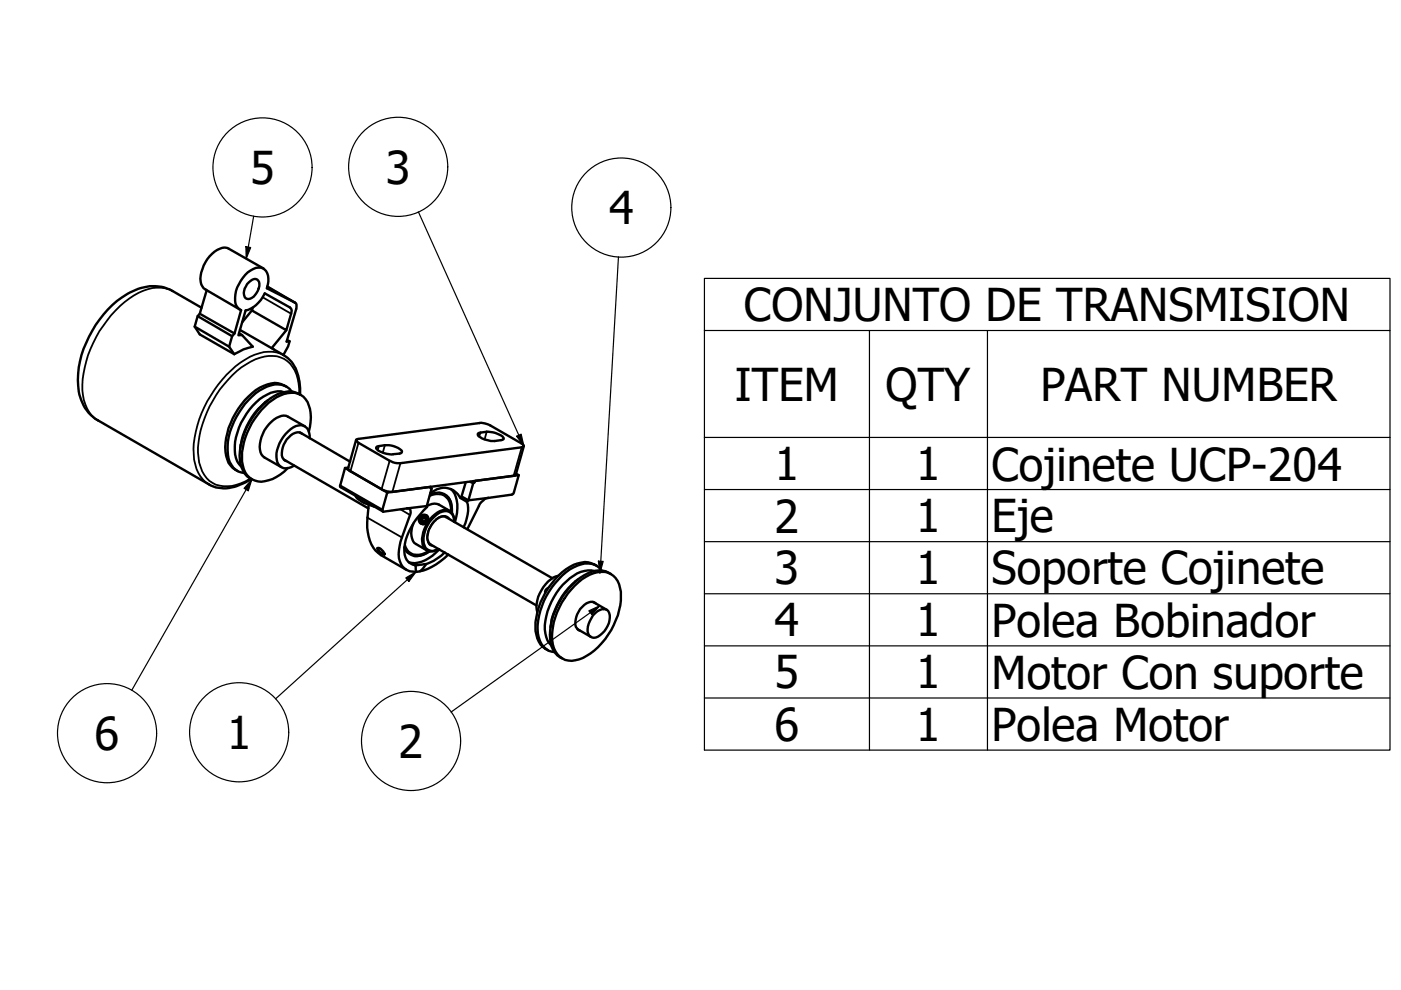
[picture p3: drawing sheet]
<svg xmlns="http://www.w3.org/2000/svg" width="297mm" height="210mm" viewBox="0 0 297 210" stroke-linecap="round" stroke-linejoin="round" font-family="sans-serif">
<!-- layer: Visible Narrow (ISO) -->
<g fill="none" stroke="#000" stroke-width=".38">
<path d="M36.6 61.7a8.1 8.1 0 0 0-8.2 .9 24.6 24.6 0 0 0-10.9 20.1 7.6 7.6 0 0 0 3.3 6.4M55.7 63l6 3.5M56.6 60.7l5.9 3.5M60.1 75.3a8 8 0 0 0-8.1 .9 25.2 25.2 0 0 0-11 19 8.6 8.6 0 0 0 2.6 7.1l.7 .4M63.4 83.5a8 8 0 0 0-3.1-7.4 7.5 7.5 0 0 0-7.2 .6 23.3 23.3 0 0 0-10.8 15.7 11.7 11.7 0 0 0 1 8.3 6.1 6.1 0 0 0 7.8 1.8l2-1.1M76 93.9l-1.7 6M80.3 94.6l-.2 .8M81.6 94.4l-.4 1.6M82.6 97.7l-1.7 6M84.9 98.2l-1.7 6.1M101.9 91.7l-.3 .9M103.2 91.5l-.5 1.7"/>
<path d="M110.6 94.8l-1.7 6.1M72.1 102.9l9 5.1M77.9 109.8l7.3 4.2M84.9 108l2 1.2M85.9 115.4a2.76 2.76 0 0 0 4.2 1.8l.7-.4M91.1 105.2a2.89 2.89 0 0 1 3-.1 2.89 2.89 0 0 1 1.5 2.6v.8M95.3 110a1.58 1.58 0 0 0-2.3-.3 5.1 5.1 0 0 0-2.3 5.3 1.11 1.11 0 0 0 1.2 .8"/>
</g>
<!-- layer: Visible (ISO) -->
<g fill="none" stroke="#000" stroke-width=".51">
<path d="M55.9 56.9l-7.4-4.2a2.76 2.76 0 0 0-3 .7 7.3 7.3 0 0 0-2.8 6.9l.5 .8 .4 .3 7.3 4.2M41.3 69.3l7.3 4.2M41.9 67l7.3 4.3M42.4 66.5l7.3 4.2M42.7 65.2l-6.1-3.5a9.3 9.3 0 0 0-9 .3 22.5 22.5 0 0 0-11.1 18.5 9.5 9.5 0 0 0 4.3 8.6l23.5 13.6a7.4 7.4 0 0 0 7.2-.2l1.8-.9M43.8 61.6l-1.4 4.9-.5 .5-.6 2.3 1.1 1.6 7.3 4.2M50.7 70.6l.6 .4M50.9 69.9l6.7 3.9M52.4 60.2l.4-.3a1.26 1.26 0 0 1 1.9-.4 3 3 0 0 1-1.3 3.7 1.05 1.05 0 0 1-1.2 .1 1.05 1.05 0 0 1-.5-1.2l.2-.9zM53.4 65.8l-2 2.5M53.6 65.2l-.2 .6 7.3 4.2 1-3.5a1.06 1.06 0 0 0-.2-1.3l-5.4-3a6.2 6.2 0 0 1-4 3.6l-1.6 5.3 .8-.1 2.3 2.5a11 11 0 0 0-3.9 1.6M56.6 60.7l5.9 3.5"/>
<path d="M60.7 70l-3.1 3.8 .4 .3a12.5 12.5 0 0 1 3.4 2.2 9.9 9.9 0 0 1 2.2 7.4M60.9 72.1l.5 .3M62.5 64.2a.98 .98 0 0 1 .3 1.3l-2 6.9h.6l-.3 1-1 1.9M62.5 64.2l-5.9-3.1a3.3 3.3 0 0 0-.9-4.2 4 4 0 0 0-4.2 2 6.3 6.3 0 0 0-1.4 5.9l.6 .8 .4 .2-1.4 4.9-.5 .6-.6 2.2 1.1 1.6M56.8 84.9a15.3 15.3 0 0 0-5.9 10.1M60.2 83.2a5.3 5.3 0 0 0-4.4 .9 13.8 13.8 0 0 0-6 12.3 4.1 4.1 0 0 0 1.3 2.5M60.2 97.4l17.9 10.4M60.7 82a4.5 4.5 0 0 0-4.8-.2 15.2 15.2 0 0 0-7.4 9 10 10 0 0 0 0 7.3 4 4 0 0 0 1.9 1.8M61.8 83a4.1 4.1 0 0 0-5.2-1 15.5 15.5 0 0 0-8.1 10.6 7.9 7.9 0 0 0 1 6.6 3.3 3.3 0 0 0 2.3 1.1M63.6 91.7l10.6 6.2M63.8 83.7a4.6 4.6 0 0 0-4.9-.2 15.8 15.8 0 0 0-8 14.1 4.9 4.9 0 0 0 2.5 4M64.1 92a2 2 0 0 0-2.9 .7 4.6 4.6 0 0 0-1.3 4.3l.5 .6 .3 .2"/>
<path d="M64.6 90.4l-3.5-2a2.76 2.76 0 0 0-3.1 .6 7.3 7.3 0 0 0-2.8 6.9l.2 .5 .7 .6 3.5 2M65.5 91.5a8 8 0 0 0-.7-6.9 4.1 4.1 0 0 0-5.4-.7 15.2 15.2 0 0 0-7.4 8.9 9.9 9.9 0 0 0 0 7.4 3.9 3.9 0 0 0 5 1.6 9.1 9.1 0 0 0 4-2.6M65.7 92.9a2.32 2.32 0 0 0-1.9-2.8 5.9 5.9 0 0 0-4.6 3.9 4.4 4.4 0 0 0 .2 4.8 2.44 2.44 0 0 0 3-.1M73.2 99.2l8.9 5.2M73.9 99.2h-.7l-1.1 3.8v.2l9.1 5.2M75.5 93.3l-1.7 6.2 .2 .3 7.2 4.1 1.7 .4 26.2-3.4 .2-.2 1.8-6.1M75.6 93.2l26.4-3.6 1.9 .6 6.7 3.8 .5 .5-.5 .3-26.4 3.4-1.6-.5-6.6-3.8-.4-.4zM79.8 94.8a5.3 5.3 0 0 1 5 .4l.4 .4v.4a3.8 3.8 0 0 1-2.2 .4 5 5 0 0 1-3.2-1.3zM101.3 91.9l.2-.1a6.2 6.2 0 0 1 4.8 .6 .62 .62 0 0 1 .4 .7l-.1 .2a5.5 5.5 0 0 1-4.8-.6l-.5-.4zM75.4 105.1a5.2 5.2 0 0 0 3.2 2.1l.7 .2M78.2 107a17.8 17.8 0 0 0 0 6.8 6 6 0 0 0 2.6 3.9l5.4 3.1M80 116.2a1.44 1.44 0 0 1 1.5 1.2v.2l-.4-.2a1.93 1.93 0 0 1-1.1-1.2z"/>
<path d="M80 116.2l.3 .6M81.5 117.4v.1M85.7 116a3 3 0 0 0 4.7 1.3l.7-.4M86.3 107.8a.82 .82 0 0 1 .8 .5 .82 .82 0 0 1-.2 .9l-1.7 4.8-.5 1.9a4.3 4.3 0 0 0 1.6 5 5.9 5.9 0 0 0 5.3-.7l1.7-1.2 1.8-1.4M86.3 107.8l4.2-.5 .1 .2a15 15 0 0 0-4.9 8.6 3 3 0 0 0 2.4 3.8l.2 1.4M87.6 111a4.1 4.1 0 0 0 .2 4.1l2.7 1.6M89.2 109.3a1.01 1.01 0 0 1 1.6 .4 1.01 1.01 0 0 1-.8 1.4 .99 .99 0 0 1-1.1-.5 .99 .99 0 0 1 .3-1.3zM89.3 109.6a.83 .83 0 0 1 1.3-.2 .83 .83 0 0 1-.1 1.3 .83 .83 0 0 1-1.3 .2 .83 .83 0 0 1 .1-1.3zM89.4 109.5a.69 .69 0 0 1 1 .2 .69 .69 0 0 1-.2 1 .7 .7 0 0 1-1.1-.2 .7 .7 0 0 1 .3-1zM89.4 109.9l.5-.3 .4 .2-.1 .5-.5 .4-.4-.3zM89.5 110v.5M89.9 109.6l.4 .2"/>
<path d="M90 109.7l-.5 .3-.1-.1M90.4 119.6l-2.3 .3M91 116.9a5 5 0 0 1-3.1 1M91.2 104.9a3.1 3.1 0 0 1 3.3 0 3.1 3.1 0 0 1 1.3 3v.8M91.2 104.5a4.4 4.4 0 0 1 4.9-.6l1 .9 .5 .8M91.3 103.5l.2 .1M91.5 103.6l-.2-.1v-.3l-9.2 1.2-1.1 3.8 .2 .2 5.1-.6M91.5 103.6l-1 3.7a2.87 2.87 0 0 1 2.5-.3l2.3 1.3M91.6 109.6a3.4 3.4 0 0 1 3.6-1.3 2.51 2.51 0 0 1 1.1 2.4 2.01 2.01 0 0 0-.9-2.1 2.01 2.01 0 0 0-2.2 .1 7 7 0 0 0-3.3 6.5 1.94 1.94 0 0 0 3.1 1.2h-.1a2.03 2.03 0 0 1-2.2 .4 2.03 2.03 0 0 1-1.2-1.9 7.3 7.3 0 0 1 2.1-5.3zM93.2 116.5a7.4 7.4 0 0 1-5.9 2.9l-.6-.2M94.3 117.1l-.8 .7a10 10 0 0 1-3.1 1.8l-1.4 1.5M95.1 105.5a4.8 4.8 0 0 1 .7 3.2"/>
<path d="M95.6 103.7a6.2 6.2 0 0 1 1.1 6l-.2 1M97.9 105.3l1.4 .8-.3 .3M98.7 102.3l-.8 3-.3 .3 1.4 .8M99 106.4a7 7 0 0 1-.7 5.4M99.7 102.1l.6 .4M100.3 102.5l.3-.2 .2-.3 9.2-1.3-1.2 4-5.3 .9M100.3 102.5l-1 3.6 4.2-.5M103.5 105.6a3.2 3.2 0 0 0-2 1.7l-2.4 4.9M109.4 100.4l.6 .3M126.5 119.9l-.5-.2a5.8 5.8 0 0 0-6 1 16.2 16.2 0 0 0-6.5 13.1 4.8 4.8 0 0 0 2.6 4M116.2 124.7a.79 .79 0 0 0-.6 1M117.1 122.6l-22.5-13a2.54 2.54 0 0 0-2.9 1.4 4.4 4.4 0 0 0-.9 3.8l.4 .6 22.5 13"/>
<path d="M118.4 122.1a6.1 6.1 0 0 0-4 3.7l-.5 1.5a4.1 4.1 0 0 0 0 2.5M121.9 124.2a7.7 7.7 0 0 1 6.9-2.8 4.4 4.4 0 0 1 2.8 4 15.6 15.6 0 0 1-8 14.1 4.2 4.2 0 0 1-5.8-1.4 9.2 9.2 0 0 1-.1-7.2l1.4-3.2 1.3-1.9zM122.4 133.4l2.9 1.6M122.6 122.8a15.3 15.3 0 0 0-5.9 10.2M125.7 130.5a2.67 2.67 0 0 1 3-1.2 3.2 3.2 0 0 1-.2 4l-.8 1a1.83 1.83 0 0 1-2.8 .4 3.4 3.4 0 0 1 .5-3.7zM125.7 127.6l2.9 1.7M126 121.1a6 6 0 0 0-5.2 1.5 14.5 14.5 0 0 0-5.3 10.8 5.3 5.3 0 0 0 1.4 3.5M126.3 127.9a2 2 0 0 0-2.9 .8 4.6 4.6 0 0 0-1.3 4.2l.5 .7 .3 .1M127.6 121a4 4 0 0 0-5.2-1.1 13.8 13.8 0 0 0-6.6 6.5 13.4 13.4 0 0 0-1.6 8.8 3.8 3.8 0 0 0 3.4 3.1M129.5 121.7a5 5 0 0 0-5.6 .3 16.3 16.3 0 0 0-7.3 12.6 5 5 0 0 0 2.6 5"/>
</g>
<!-- layer: Symbol (ISO) -->
<g fill="none" stroke="#000" stroke-width=".25">
<path d="M52.1 52.3l1 .2-.9 2.3zM53.8 45.8l-1.6 9M88.7 44.9l22.4 49.6M131.1 54.5l-3.9 67M149.4 70.1v-11.1h145.3v11.1M149.4 70.1h145.3v22.6M149.4 70.1v88.9h145.3v-66.3M184.3 70.1v88.9M209.4 70.1v88.9M109.5 92.5l1-.5 .6 2.5zM149.4 92.7h145.3M53.4 101.6l-.8 2.4-.8-.5z"/>
<path d="M53.4 101.6l-25.5 44.7M126.9 119h1l-.7 2.5zM149.4 103.8h145.3M149.4 114.8h145.3M86 122.5l2.2-1.2-1.5 2zM88.2 121.3l-29.8 26.9M124.8 129.5l2.4-1.1-1.7 1.9zM127.2 128.4l-31.6 22.6M149.4 125.9h145.3M149.4 136.9h145.3M149.4 148h145.3"/>
<circle cx="55.7" cy="35.5" r="10.5"/>
<circle cx="84.4" cy="35.4" r="10.5"/>
<circle cx="131.7" cy="44" r="10.5"/>
<circle cx="22.7" cy="155.5" r="10.5"/>
<circle cx="50.7" cy="155.3" r="10.5"/>
<circle cx="87.2" cy="157.1" r="10.5"/>
</g>
<g fill="#000">
<path d="M52.1 52.3l1 .2-.9 2.3z" fill-rule="evenodd"/>
<path d="M109.5 92.5l1-.5 .6 2.5z" fill-rule="evenodd"/>
<path d="M53.4 101.6l-.8 2.4-.8-.5z" fill-rule="evenodd"/>
<path d="M126.9 119h1l-.7 2.5z" fill-rule="evenodd"/>
<path d="M86 122.5l2.2-1.2-1.5 2z" fill-rule="evenodd"/>
<path d="M124.8 129.5l2.4-1.1-1.7 1.9z" fill-rule="evenodd"/>
</g>
<g font-size="9.6">
<text x="53" y="39">5</text>
<text x="81.8" y="39">3</text>
<text x="129.2" y="47.5">4</text>
<text x="157.7" y="68.1">CONJUNTO DE TRANSMISION</text>
<text x="155.8" y="84.9">ITEM</text>
<text x="187.8" y="85">QTY</text>
<text x="220.6" y="84.9">PART NUMBER</text>
<text x="164.2" y="101.8">1</text>
<text x="194.2" y="101.8">1</text>
<text x="210.2" y="101.9">Cojinete UCP-204</text>
<text x="164.2" y="112.9">2</text>
<text x="194.2" y="112.9">1</text>
<text x="210.2" y="112.9">Eje</text>
<text x="164.2" y="123.9">3</text>
<text x="194.2" y="123.9">1</text>
<text x="210.2" y="123.9">Soporte Cojinete</text>
<text x="164.2" y="134.9">4</text>
<text x="194.2" y="134.9">1</text>
<text x="210.2" y="135.1">Polea Bobinador</text>
<text x="164.2" y="146">5</text>
<text x="194.2" y="146">1</text>
<text x="210.2" y="146">Motor Con suporte</text>
<text x="20.1" y="159">6</text>
<text x="48.1" y="158.7">1</text>
<text x="84.5" y="160.7">2</text>
<text x="164.2" y="157.1">6</text>
<text x="194.2" y="157">1</text>
<text x="210.2" y="157.2">Polea Motor</text>
</g>
</svg>
